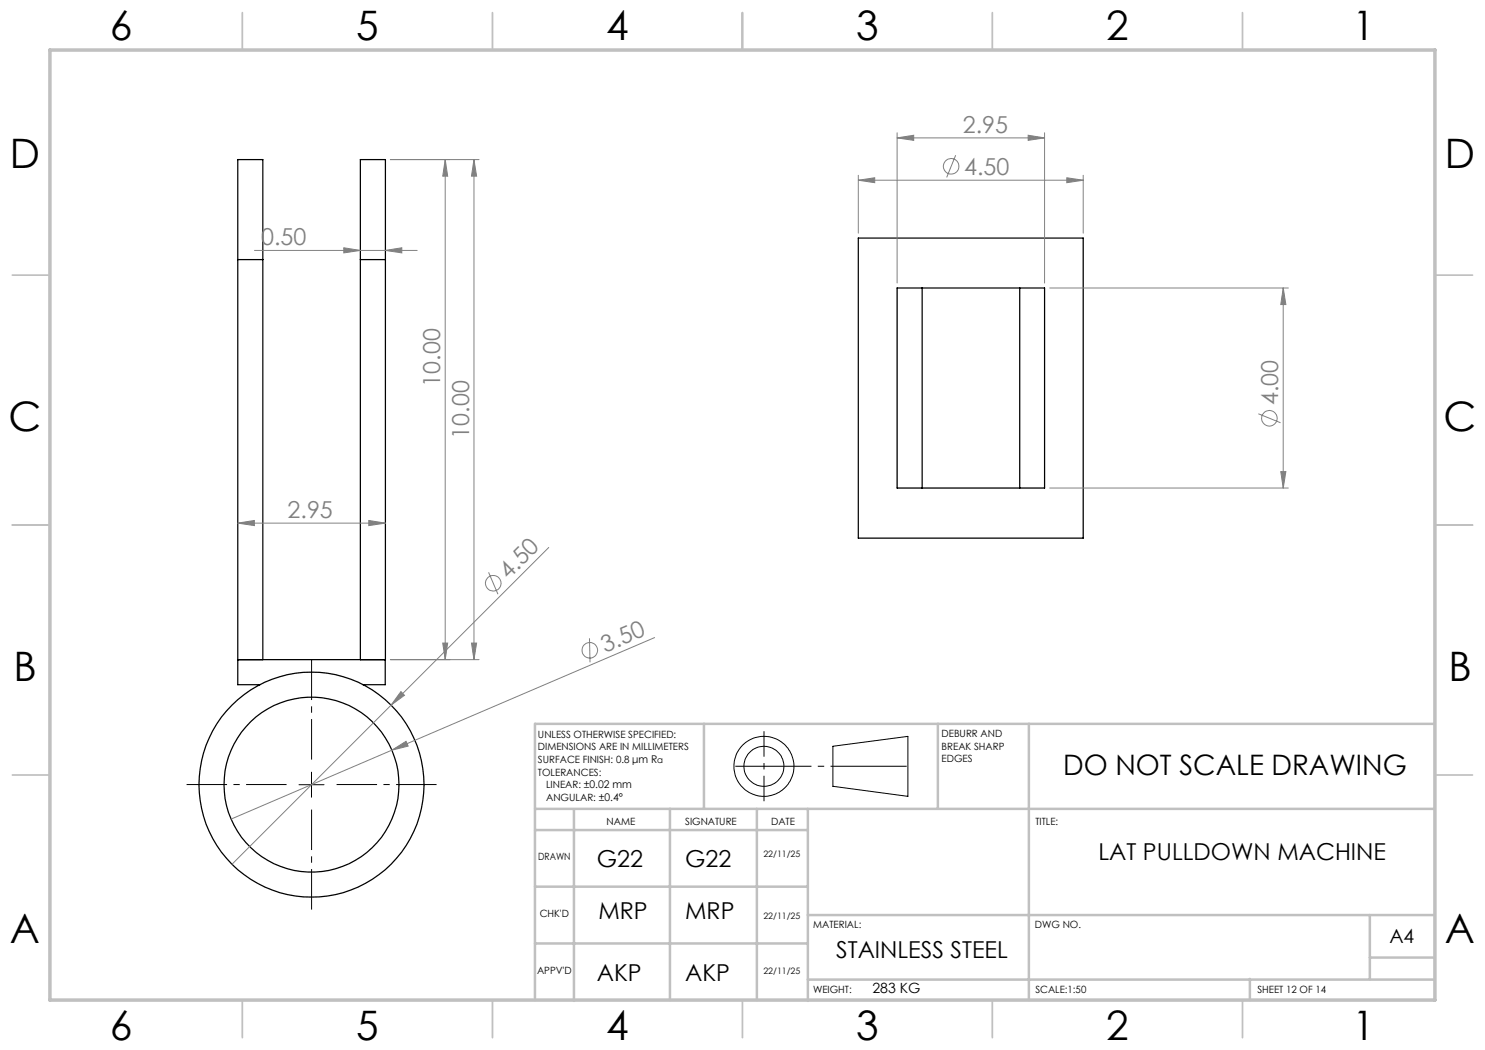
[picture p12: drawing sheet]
<svg xmlns="http://www.w3.org/2000/svg" width="297mm" height="210mm" viewBox="0 0 297 210" stroke-linecap="round" stroke-linejoin="round" font-family="sans-serif">
<g fill="none" stroke="#000" stroke-width=".25">
<path d="M47.6 51.9v-20h5v20M47.6 51.9v85h4.4M47.6 51.9h5M52.6 51.9v80M72.1 51.9v-20h5v20M72.1 51.9h5M72.1 51.9v80M77.1 51.9v80h-29.5M171.7 47.6h44.9v60h-44.9zM179.4 57.6h29.5v40h-29.5zM184.4 57.6v40M203.9 57.6v40"/>
<path d="M77 131.9v5h-4.4"/>
<circle cx="62.3" cy="156.9" r="17.5"/>
<circle cx="62.3" cy="156.9" r="22.5"/>
</g>
<g fill="none" stroke="#808080" stroke-width=".2">
<path d="M78.1 31.9h17.7M89 31.9l.5 3.3h-1zM89 31.9v100M94.8 31.9l.5 3.3h-1zM94.8 31.9v100M171.7 36l3.2-.4v.9zM171.7 35.1v11.5M171.7 36h44.9M179.4 27.6l3.3-.6v1.1zM179.4 26.6v30M179.4 27.6h29.5M191.1 31l-1.8 4.5"/>
<path d="M205.6 27l3.3 .6-3.3 .5zM208.9 26.6v30M213.4 35.6l3.2 .4-3.2 .5zM216.6 35.1v11.5M50.9 50.1h32.5M68.8 49.6l3.3 .5-3.3 .5zM77.1 50.1l3.3-.5v1zM209.9 57.6h47.8M256.6 57.6l.6 3.3h-1zM256.6 57.6v40M209.9 97.6h47.8M251.7 82.8l4.4 1.8"/>
<path d="M256.2 94.3h1l-.6 3.3zM47.6 104.6l3.3-.5v1zM47.6 104.6h29.5M73.8 104.1l3.3 .5-3.3 .5zM97.7 114.5l1.9 4.3M109.7 109.5l-63.3 63.4M78.1 131.9h17.7M80.2 138.3l.7 .8-2.7 1.9zM88.5 128.6h1l-.5 3.3zM94.3 128.6h1l-.5 3.3zM117.9 127.7l.1 4.8M130.9 127.5l-52.5 22.5"/>
<path d="M78.4 150l2.8-1.7 .4 .9zM78.4 150l-32.2 13.8"/>
<circle cx="190.2" cy="33.3" r="1.56"/>
<circle cx="253.9" cy="83.6" r="1.55"/>
<circle cx="98.6" cy="116.6" r="1.56"/>
<circle cx="117.9" cy="130.1" r="1.55"/>
</g>
<g fill="none" stroke="#000" stroke-width=".2">
<path d="M59.8 156.9h5M62.3 154.4v5M166.6 149.3l15-2v12l-15-2z"/>
<circle cx="152.8" cy="153.3" r="6"/>
<circle cx="152.8" cy="153.3" r="4"/>
</g>
<path d="M57.3 156.9h-20M62.3 151.9v-20M67.3 156.9h20M62.3 161.9v20" fill="none" stroke="#000" stroke-width=".2" stroke-dasharray="15.2 1.3 1.3 1.3" stroke-dashoffset="7.1" stroke-linecap="butt"/>
<path d="M145.8 153.3h36.8" fill="none" stroke="#000" stroke-width=".2" stroke-dasharray="15.2 1.3 1.3 1.3" stroke-dashoffset="-1.3" stroke-linecap="butt"/>
<path d="M152.8 146.3v14" fill="none" stroke="#000" stroke-width=".2" stroke-dasharray="15.2 1.3 1.3 1.3" stroke-dashoffset="10.1" stroke-linecap="butt"/>
<g fill="none" stroke="#c0c0c0" stroke-width=".35">
<path d="M48.5 2.5v7.5M98.5 2.5v7.5M148.5 2.5v7.5M198.5 2.5v7.5M248.5 2.5v7.5M2.5 55h7.5M287 55h7.5M2.5 105h7.5M287 105h7.5M2.5 155h7.5M287 155h7.5M48.5 200v7.5"/>
<path d="M98.5 200v7.5M148.5 200v7.5M198.5 200v7.5M248.5 200v7.5"/>
</g>
<g fill="none" stroke="#c0c0c0" stroke-width=".5">
<path d="M140.8 144.8v17M187.6 144.8v17M205.8 144.8v55.2M287 144.8h-180v55.2M107 161.8h180M107 177.3h54.6M107 166h54.6M114.8 161.9v38.3M134 161.8v38.2M151.4 161.8v38.2M161.6 161.8v38.4M107 188.7h54.6"/>
<path d="M161.6 195.9h125.4M161.6 183h125.4M250 195.8v4.2M274 183v12.8M274 191.5h13"/>
</g>
<path d="M10 10h277v190h-277z" fill="none" stroke="#c0c0c0" stroke-width=".7"/>
<g fill="#808080">
<path d="M78.4 150l2.8-1.7 .4 .9z"/>
<path d="M80.2 138.3l.7 .8-2.7 1.9z"/>
<path d="M77.1 50.1l3.3-.5v1zM68.8 49.6l3.3 .5-3.3 .5zM213.4 35.6l3.2 .4-3.2 .5zM171.7 36l3.2-.4v.9z"/>
<path d="M47.6 104.6l3.3-.5v1zM73.8 104.1l3.3 .5-3.3 .5z"/>
<path d="M205.6 27l3.3 .6-3.3 .5zM179.4 27.6l3.3-.6v1.1z"/>
<path d="M88.5 128.6h1l-.5 3.3zM89 31.9l.5 3.3h-1zM256.2 94.3h1l-.6 3.3zM256.6 57.6l.6 3.3h-1z"/>
<path d="M94.8 31.9l.5 3.3h-1zM94.3 128.6h1l-.5 3.3z"/>
</g>
<g font-size="8.1">
<text x="22" y="8">6</text>
<text x="71.2" y="8">5</text>
<text x="121.2" y="8">4</text>
<text x="171.2" y="8">3</text>
<text x="221.2" y="8">2</text>
<text x="270.5" y="8">1</text>
<text x="2" y="33.6">D</text>
<text x="289" y="33.6">D</text>
<text x="1.7" y="86.1">C</text>
<text x="288.7" y="86.1">C</text>
<text x="2.7" y="136.1">B</text>
<text x="289.7" y="136.1">B</text>
<text x="2" y="188.6">A</text>
<text x="289" y="188.6">A</text>
<text x="22" y="208">6</text>
<text x="71.2" y="208">5</text>
<text x="121.2" y="208">4</text>
<text x="171.2" y="208">3</text>
<text x="221.2" y="208">2</text>
<text x="270.5" y="208">1</text>
</g>
<text font-size="5.6" x="212.6" y="154.9">DO NOT SCALE DRAWING</text>
<g font-size="4.7" fill="#808080">
<text x="192.6" y="26.5">2.95</text>
<text x="192.8" y="35">4.50</text>
<text x="52.2" y="49">0.50</text>
<text x="88" y="77.3" transform="rotate(-90 88 77.3)">10.00</text>
<text x="255.6" y="81.1" transform="rotate(-90 255.6 81.1)">4.00</text>
<text x="93.8" y="87.7" transform="rotate(-90 93.8 87.7)">10.00</text>
<text x="57.5" y="103.6">2.95</text>
<text x="101.7" y="116" transform="rotate(-45 101.7 116)">4.50</text>
<text x="121" y="130.6" transform="rotate(-23 121 130.6)">3.50</text>
</g>
<g font-size="4.7">
<text x="119.4" y="173.5">G22</text>
<text x="137" y="173.5">G22</text>
<text x="219.7" y="172">LAT PULLDOWN MACHINE</text>
<text x="119.7" y="183.9">MRP</text>
<text x="137" y="183.9">MRP</text>
<text x="167.2" y="191.5">STAINLESS STEEL</text>
<text x="119.4" y="196.3">AKP</text>
<text x="137" y="196.3">AKP</text>
</g>
<text font-size="3.9" x="277.9" y="188.5">A4</text>
<text font-size="2.8" x="174.5" y="198.6">283 KG</text>
<g font-size="2">
<text x="107.6" y="147.6">UNLESS OTHERWISE SPECIFIED:</text>
<text x="188.3" y="147.5">DEBURR AND</text>
<text x="188.3" y="150">BREAK SHARP</text>
<text x="107.6" y="150.1">DIMENSIONS ARE IN MILLIMETERS</text>
<text x="107.6" y="152.6">SURFACE FINISH: 0.8 μm R</text>
<text x="107.6" y="155.1">TOLERANCES:</text>
<text x="188.3" y="152.5">EDGES</text>
<text x="109.2" y="157.6">LINEAR: ±0.02 mm</text>
<text x="109.2" y="160.2">ANGULAR: ±0.4°</text>
<text x="121.3" y="165">NAME</text>
<text x="137" y="164.9">SIGNATURE</text>
<text x="154.2" y="164.9">DATE</text>
<text x="207.1" y="164.9">TITLE:</text>
<text x="107.6" y="172">DRAWN</text>
<text x="107.9" y="183.4">CHK'D</text>
<text x="162.6" y="185.5">MATERIAL:</text>
<text x="207" y="185.5">DWG NO.</text>
<text x="107.4" y="194.7">APPV'D</text>
<text x="162.6" y="198.5">WEIGHT:</text>
<text x="207.1" y="198.6">SCALE:1:50</text>
<text x="251.5" y="198.6">SHEET 12 OF 14</text>
</g>
<g font-size="1.8">
<text x="131.5" y="152.6">a</text>
<text x="152.7" y="171.4">22/11/25</text>
<text x="152.7" y="183.9">22/11/25</text>
<text x="152.7" y="194.7">22/11/25</text>
</g>
</svg>
